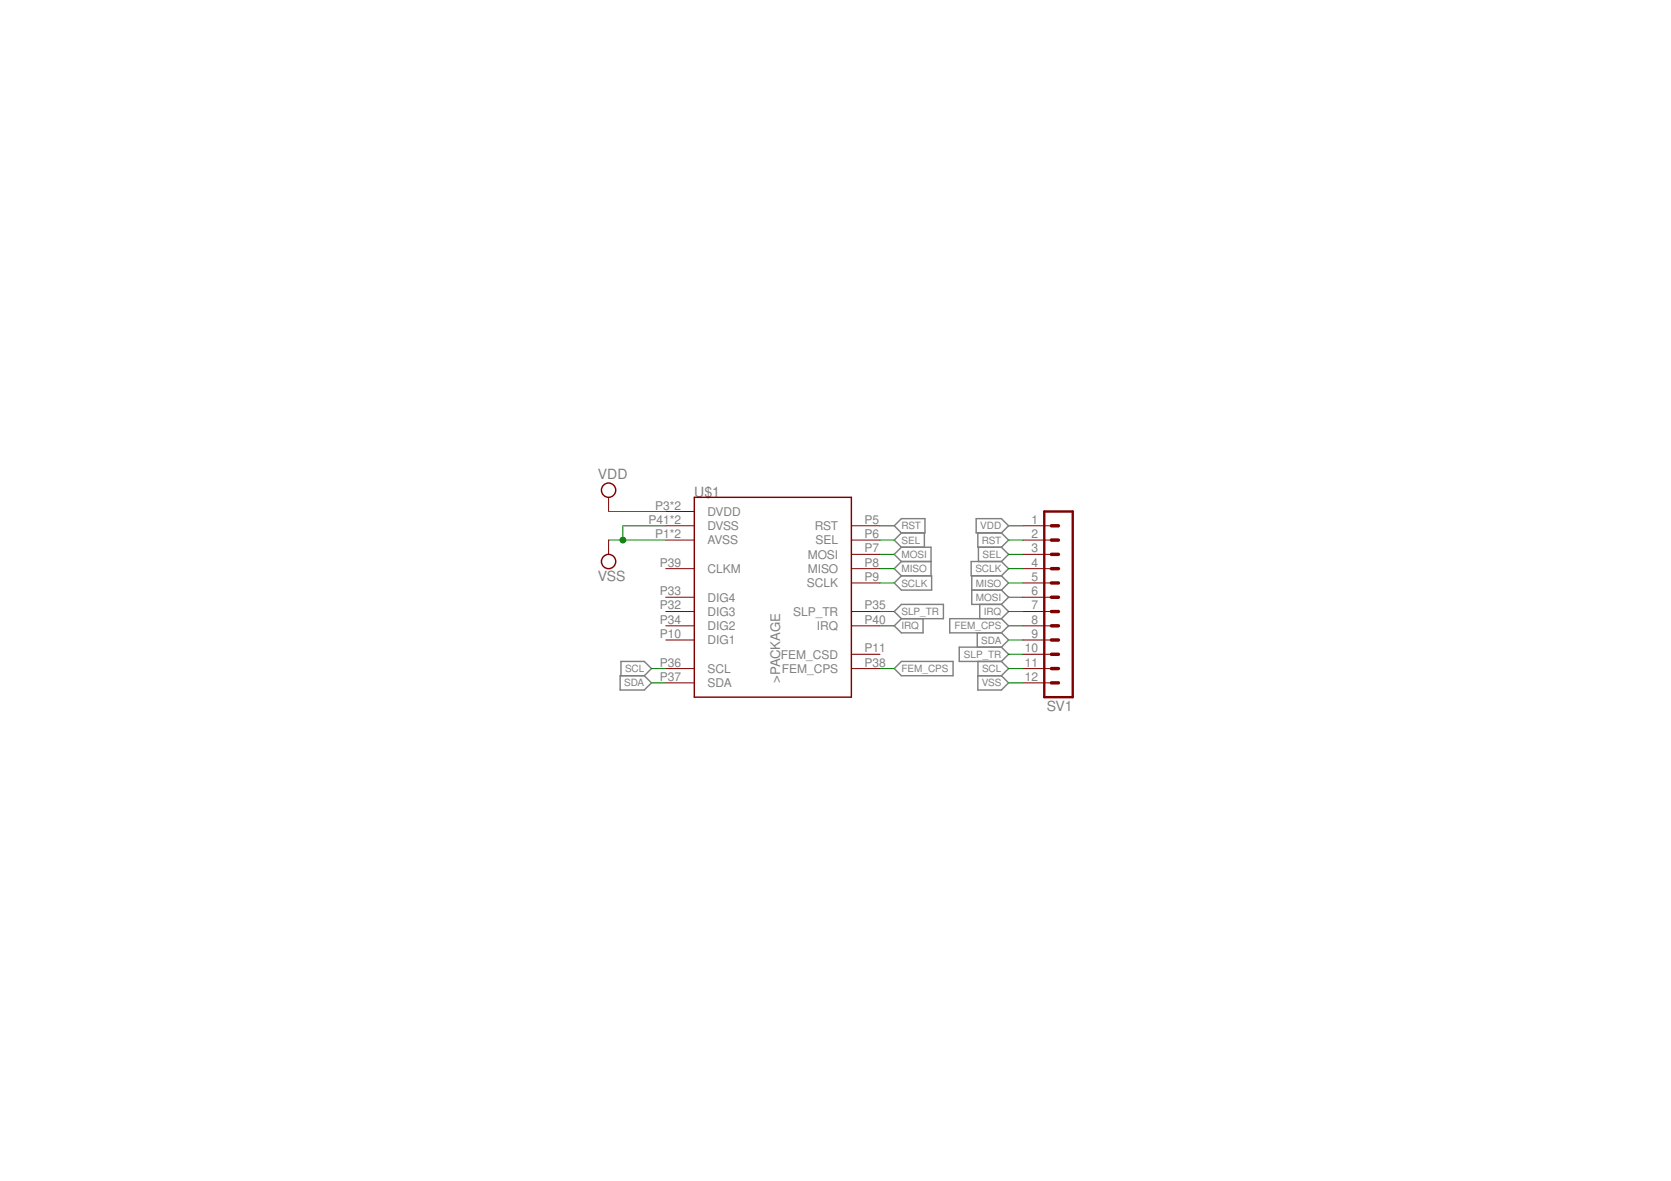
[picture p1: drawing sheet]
<svg xmlns="http://www.w3.org/2000/svg" width="297mm" height="210mm" viewBox="0 0 297 210" stroke-linecap="round" stroke-linejoin="round" font-family="sans-serif">
<g fill="none" stroke="#808080" stroke-width=".25">
<path d="M159 93.5l1.2-1.3h4.2v2.5h-4.2zM160.2 99.8l-1.2 1.3 1.2 1.2M160.2 97.3h5.3v5M160.2 94.7l-1.2 1.3 1.2 1.3M160.2 99.8h5.3M160.2 97.3l-1.2 1.2 1.2 1.3M164.3 94.7v2.6M173.5 92.2h4.5l1.3 1.3-1.3 1.2h-4.5zM173.8 94.7v2.6h4.2M173.9 97.3v2.5M178 94.7l1.3 1.3-1.3 1.3M178 97.3l1.3 1.2-1.3 1.3"/>
<path d="M178 99.8h-5.4v2.5h5.4M178 99.8l1.3 1.3-1.3 1.2M159 118.8l1.2-1.2h9.2v2.5h-9.2zM159 108.7l1.2-1.3h7.5v2.6h-7.5zM159 103.6l1.2-1.3h5.4v2.6h-5.4zM160.2 110l-1.2 1.2 1.2 1.3h3.9v-2.5M172.7 102.3v5.1h5.3M172.7 104.9h5.3M173.7 112.5v2.5M173.8 117.6v2.5M174.2 107.4v2.6M178 115l1.3 1.3-1.3 1.3"/>
<path d="M178 104.9l1.3 1.3-1.3 1.2M178 102.3l1.3 1.3-1.3 1.3M178 110h-9.2v2.5h9.2M178 115h-7.5v2.6h7.5M178 107.4l1.3 1.3-1.3 1.3M178 110l1.3 1.2-1.3 1.3M178 112.5l1.3 1.2-1.3 1.3M178 117.6l1.3 1.2-1.3 1.3M110.2 120.1h4.3l1.3 1.3-1.3 1.2h-4.3zM110.4 120.1v-2.5h4.1l1.3 1.2-1.3 1.3M173.8 120.1h4.2l1.3 1.3-1.3 1.2h-4.2z"/>
</g>
<g fill="none" stroke="#800000" stroke-width=".18">
<path d="M108.2 88.4v2.5M108.2 96v2.5M118.3 96h5.1M118.3 90.9h5.1M118.3 93.5h5.1M151.3 96h5.1M151.3 93.5h5.1M151.3 98.5h5.1M181.8 96h5.1M181.8 93.5h5.1M181.8 98.5h5.1M118.3 101.1h5.1"/>
<path d="M118.3 113.7h5.1M118.3 108.7h5.1M118.3 106.2h5.1M118.3 111.2h5.1M118.3 118.8h5.1M151.3 101.1h5.1M151.3 103.6h5.1M151.3 116.3h5.1M151.3 108.7h5.1M151.3 111.2h5.1M151.3 118.8h5.1M181.8 101.1h5.1"/>
<path d="M181.8 103.6h5.1M181.8 113.7h5.1M181.8 116.3h5.1M181.8 108.7h5.1M181.8 106.2h5.1M181.8 111.2h5.1M181.8 118.8h5.1M118.3 121.4h5.1M181.8 121.4h5.1"/>
</g>
<g fill="none" stroke="#800000" stroke-width=".25">
<path d="M123.4 88.4h27.9v35.5h-27.9z"/>
<circle cx="108.2" cy="99.8" r="1.27"/>
<circle cx="108.2" cy="87.1" r="1.27"/>
</g>
<path d="M185.6 90.9h5.1v33h-5.1z" fill="none" stroke="#800000" stroke-width=".42"/>
<path d="M186.9 98.5h1.3M186.9 96h1.3M186.9 93.5h1.3M186.9 103.6h1.3M186.9 101.1h1.3M186.9 111.2h1.3M186.9 108.7h1.3M186.9 106.2h1.3M186.9 116.3h1.3M186.9 113.7h1.3M186.9 118.8h1.3M186.9 121.4h1.3" fill="none" stroke="#800000" stroke-width=".61"/>
<g fill="none" stroke="#008000" stroke-width=".18">
<path d="M108.2 96h10.1M108.2 90.9h10.1M118.3 93.5h-7.6v2.5M156.4 93.5h2.6M156.4 96h2.6M156.4 98.5h2.6M179.3 93.5h2.5M179.3 96h2.5M179.3 98.5h2.5M115.8 118.8h2.5M156.4 101.1h2.6M156.4 103.6h2.6"/>
<path d="M156.4 108.7h2.6M156.4 111.2h2.6M156.4 118.8h2.6M179.3 106.2h2.5M179.3 101.1h2.5M179.3 103.6h2.5M179.3 108.7h2.5M179.3 116.3h2.5M179.3 111.2h2.5M179.3 118.8h2.5M179.3 113.7h2.5M115.8 121.4h2.5"/>
<path d="M179.3 121.4h2.5"/>
</g>
<circle cx="110.7" cy="96" r=".51" fill="#008000" stroke="#008000" stroke-width=".18"/>
<g font-size="2.5" fill="#808080">
<text x="106.3" y="85.2">VDD</text>
<text x="123.4" y="88.4">U$1</text>
<text x="106.3" y="103.2">VSS</text>
<text x="186.1" y="126.4">SV1</text>
</g>
<text font-size="2.3" fill="#808080" x="138.7" y="121.4" transform="rotate(-90 138.7 121.4)">&gt;PACKAGE</text>
<g font-size="2.1" fill="#808080">
<text x="115.3" y="93.1">P41*2</text>
<text x="116.5" y="95.6">P1*2</text>
<text x="116.5" y="90.6">P3*2</text>
<text x="125.8" y="91.7">DVDD</text>
<text x="125.8" y="94.2">DVSS</text>
<text x="144.8" y="94.2">RST</text>
<text x="153.7" y="93.1">P5</text>
<text x="153.7" y="95.6">P6</text>
<text x="183.4" y="93.1">1</text>
<text x="183.4" y="95.6">2</text>
<text x="117.3" y="100.7">P39</text>
<text x="125.8" y="96.8">AVSS</text>
<text x="125.8" y="101.8">CLKM</text>
<text x="143.6" y="99.3">MOSI</text>
<text x="143.6" y="101.8">MISO</text>
<text x="145" y="96.8">SEL</text>
<text x="153.7" y="98.2">P7</text>
<text x="153.7" y="100.7">P8</text>
<text x="183.4" y="98.2">3</text>
<text x="183.4" y="100.7">4</text>
<text x="117.3" y="105.8">P33</text>
<text x="125.8" y="106.9">DIG4</text>
<text x="143.4" y="104.4">SCLK</text>
<text x="153.7" y="103.3">P9</text>
<text x="183.4" y="103.3">5</text>
<text x="183.4" y="105.8">6</text>
<text x="117.3" y="113.4">P10</text>
<text x="117.3" y="108.3">P32</text>
<text x="117.3" y="110.9">P34</text>
<text x="125.8" y="109.4">DIG3</text>
<text x="125.8" y="112">DIG2</text>
<text x="141" y="109.4">SLP_TR</text>
<text x="145.2" y="112">IRQ</text>
<text x="153.7" y="108.3">P35</text>
<text x="153.7" y="110.9">P40</text>
<text x="183.4" y="108.3">7</text>
<text x="183.4" y="110.9">8</text>
<text x="183.4" y="113.4">9</text>
<text x="117.3" y="118.5">P36</text>
<text x="125.8" y="114.5">DIG1</text>
<text x="125.8" y="119.6">SCL</text>
<text x="138.8" y="117.1">FEM_CSD</text>
<text x="139" y="119.6">FEM_CPS</text>
<text x="153.7" y="115.9">P11</text>
<text x="153.7" y="118.5">P38</text>
<text x="182.2" y="115.9">10</text>
<text x="182.2" y="118.5">11</text>
<text x="117.3" y="121">P37</text>
<text x="125.8" y="122.1">SDA</text>
<text x="182.2" y="121">12</text>
</g>
<g font-size="1.8" fill="#808080">
<text x="160.2" y="94.1">RST</text>
<text x="174.3" y="94.1">VDD</text>
<text x="160.2" y="96.6">SEL</text>
<text x="160.2" y="99.2">MOSI</text>
<text x="160.2" y="101.7">MISO</text>
<text x="173.4" y="101.7">SCLK</text>
<text x="174.5" y="96.6">RST</text>
<text x="174.6" y="99.2">SEL</text>
<text x="160.2" y="104.2">SCLK</text>
<text x="173.5" y="106.8">MOSI</text>
<text x="173.5" y="104.2">MISO</text>
<text x="160.2" y="109.3">SLP_TR</text>
<text x="160.2" y="111.9">IRQ</text>
<text x="169.6" y="111.9">FEM_CPS</text>
<text x="174.9" y="109.3">IRQ</text>
<text x="111.1" y="119.5">SCL</text>
<text x="160.2" y="119.5">FEM_CPS</text>
<text x="171.3" y="116.9">SLP_TR</text>
<text x="174.4" y="114.4">SDA</text>
<text x="174.6" y="119.5">SCL</text>
<text x="110.9" y="122">SDA</text>
<text x="174.5" y="122">VSS</text>
</g>
</svg>
